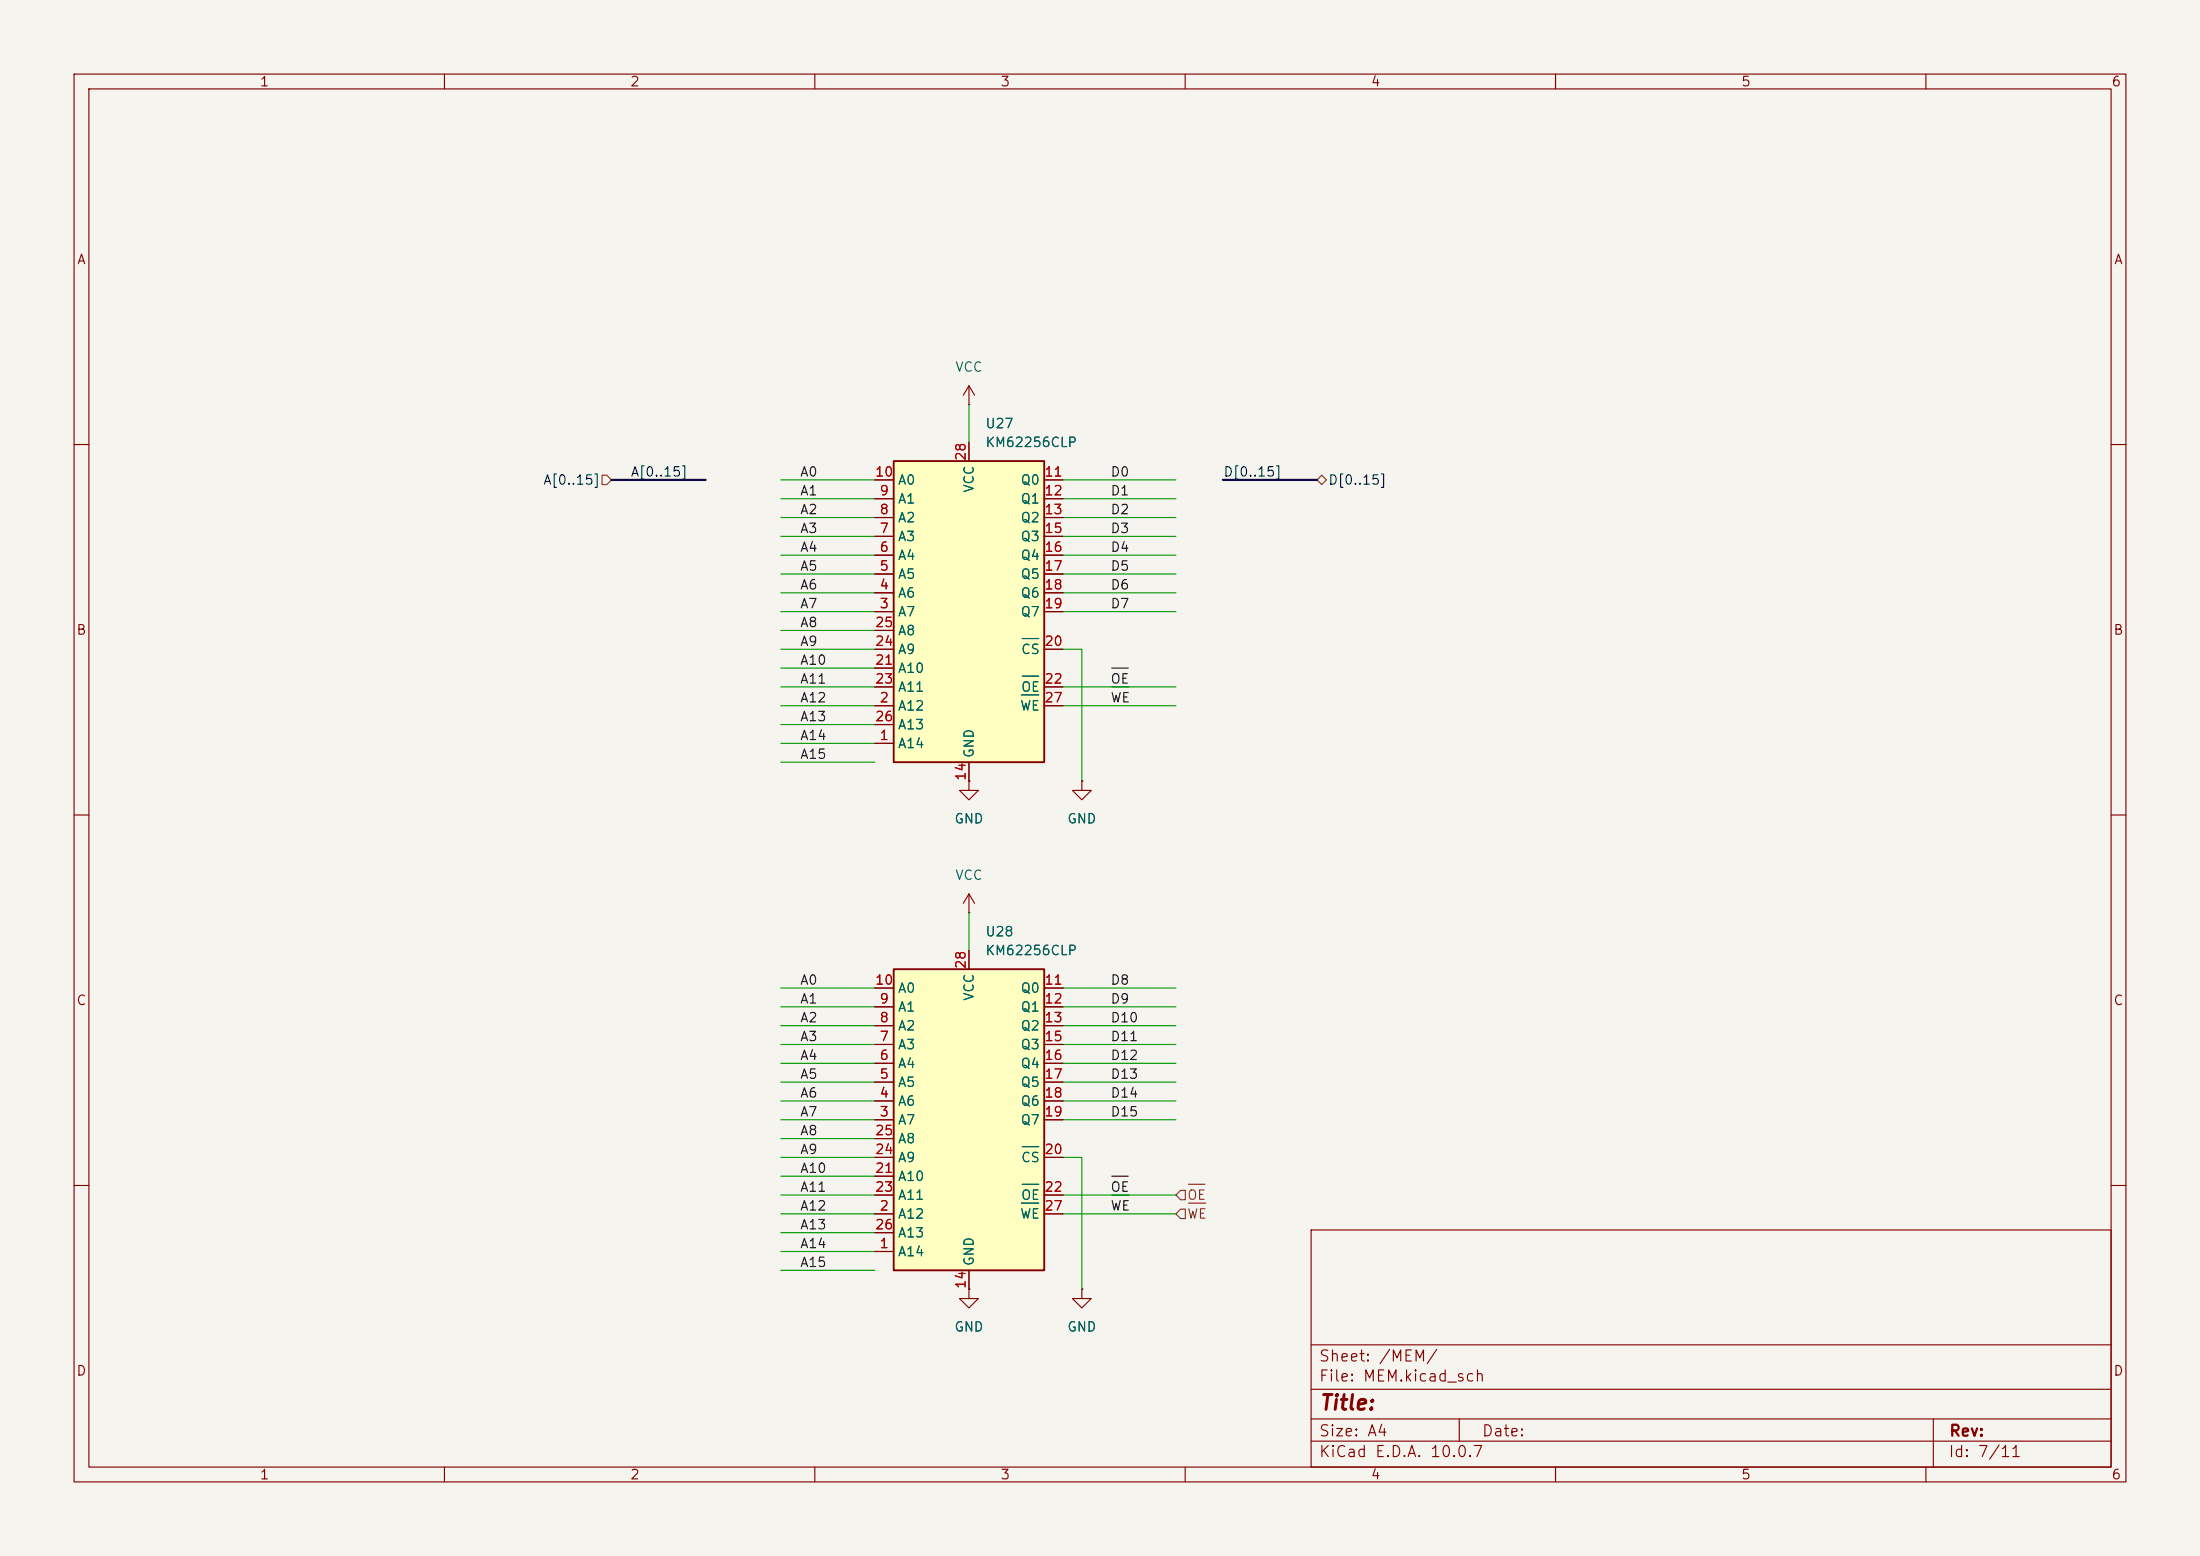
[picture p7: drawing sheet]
(kicad_sch
 (version 20260306)
 (generator "eeschema")
 (generator_version "10.0")
 (paper "A4")
 (lib_symbols
  (symbol "Memory_RAM:KM62256CLP" (exclude_from_sim no) (in_bom yes) (on_board yes)
   (in_pos_files yes)
   (duplicate_pin_numbers_are_jumpers no)
   (property "Reference" "U" (at -10.16 20.955 0) (show_name no) (do_not_autoplace no) (effects (font (size 1.27 1.27)) (justify left bottom)))
   (property "Value" "KM62256CLP" (at 2.54 20.955 0) (show_name no) (do_not_autoplace no) (effects (font (size 1.27 1.27)) (justify left bottom)))
   (property "Footprint" "Package_DIP:DIP-28_W15.24mm" (at 0 -2.54 0) (show_name no) (do_not_autoplace no) (hide yes) (effects (font (size 1.27 1.27))))
   (property "Datasheet" "https://www.futurlec.com/Datasheet/Memory/62256.pdf" (at 0 -2.54 0) (show_name no) (do_not_autoplace no) (hide yes) (effects (font (size 1.27 1.27))))
   (property "Description" "32Kx8 bit Low Power CMOS Static RAM, 55/70ns, DIP-28" (at 0 0 0) (show_name no) (do_not_autoplace no) (hide yes) (effects (font (size 1.27 1.27))))
   (symbol "KM62256CLP_0_0"
    (pin power_in line (at 0 -22.86 90) (length 2.54) (name "GND" (effects (font (size 1.27 1.27)))) (number "14" (effects (font (size 1.27 1.27)))))
    (pin power_in line (at 0 22.86 270) (length 2.54) (name "VCC" (effects (font (size 1.27 1.27)))) (number "28" (effects (font (size 1.27 1.27))))))
   (symbol "KM62256CLP_0_1"
    (rectangle (start -10.16 20.32) (end 10.16 -20.32) (stroke (width 0.254) (type default)) (fill (type background))))
   (symbol "KM62256CLP_1_1"
    (pin input line (at -12.7 -17.78 0) (length 2.54) (name "A14" (effects (font (size 1.27 1.27)))) (number "1" (effects (font (size 1.27 1.27)))))
    (pin input line (at -12.7 -12.7 0) (length 2.54) (name "A12" (effects (font (size 1.27 1.27)))) (number "2" (effects (font (size 1.27 1.27)))))
    (pin input line (at -12.7 0 0) (length 2.54) (name "A7" (effects (font (size 1.27 1.27)))) (number "3" (effects (font (size 1.27 1.27)))))
    (pin input line (at -12.7 2.54 0) (length 2.54) (name "A6" (effects (font (size 1.27 1.27)))) (number "4" (effects (font (size 1.27 1.27)))))
    (pin input line (at -12.7 5.08 0) (length 2.54) (name "A5" (effects (font (size 1.27 1.27)))) (number "5" (effects (font (size 1.27 1.27)))))
    (pin input line (at -12.7 7.62 0) (length 2.54) (name "A4" (effects (font (size 1.27 1.27)))) (number "6" (effects (font (size 1.27 1.27)))))
    (pin input line (at -12.7 10.16 0) (length 2.54) (name "A3" (effects (font (size 1.27 1.27)))) (number "7" (effects (font (size 1.27 1.27)))))
    (pin input line (at -12.7 12.7 0) (length 2.54) (name "A2" (effects (font (size 1.27 1.27)))) (number "8" (effects (font (size 1.27 1.27)))))
    (pin input line (at -12.7 15.24 0) (length 2.54) (name "A1" (effects (font (size 1.27 1.27)))) (number "9" (effects (font (size 1.27 1.27)))))
    (pin input line (at -12.7 17.78 0) (length 2.54) (name "A0" (effects (font (size 1.27 1.27)))) (number "10" (effects (font (size 1.27 1.27)))))
    (pin tri_state line (at 12.7 17.78 180) (length 2.54) (name "Q0" (effects (font (size 1.27 1.27)))) (number "11" (effects (font (size 1.27 1.27)))))
    (pin tri_state line (at 12.7 15.24 180) (length 2.54) (name "Q1" (effects (font (size 1.27 1.27)))) (number "12" (effects (font (size 1.27 1.27)))))
    (pin tri_state line (at 12.7 12.7 180) (length 2.54) (name "Q2" (effects (font (size 1.27 1.27)))) (number "13" (effects (font (size 1.27 1.27)))))
    (pin tri_state line (at 12.7 10.16 180) (length 2.54) (name "Q3" (effects (font (size 1.27 1.27)))) (number "15" (effects (font (size 1.27 1.27)))))
    (pin tri_state line (at 12.7 7.62 180) (length 2.54) (name "Q4" (effects (font (size 1.27 1.27)))) (number "16" (effects (font (size 1.27 1.27)))))
    (pin tri_state line (at 12.7 5.08 180) (length 2.54) (name "Q5" (effects (font (size 1.27 1.27)))) (number "17" (effects (font (size 1.27 1.27)))))
    (pin tri_state line (at 12.7 2.54 180) (length 2.54) (name "Q6" (effects (font (size 1.27 1.27)))) (number "18" (effects (font (size 1.27 1.27)))))
    (pin tri_state line (at 12.7 0 180) (length 2.54) (name "Q7" (effects (font (size 1.27 1.27)))) (number "19" (effects (font (size 1.27 1.27)))))
    (pin input line (at 12.7 -5.08 180) (length 2.54) (name "~{CS}" (effects (font (size 1.27 1.27)))) (number "20" (effects (font (size 1.27 1.27)))))
    (pin input line (at -12.7 -7.62 0) (length 2.54) (name "A10" (effects (font (size 1.27 1.27)))) (number "21" (effects (font (size 1.27 1.27)))))
    (pin input line (at 12.7 -10.16 180) (length 2.54) (name "~{OE}" (effects (font (size 1.27 1.27)))) (number "22" (effects (font (size 1.27 1.27)))))
    (pin input line (at -12.7 -10.16 0) (length 2.54) (name "A11" (effects (font (size 1.27 1.27)))) (number "23" (effects (font (size 1.27 1.27)))))
    (pin input line (at -12.7 -5.08 0) (length 2.54) (name "A9" (effects (font (size 1.27 1.27)))) (number "24" (effects (font (size 1.27 1.27)))))
    (pin input line (at -12.7 -2.54 0) (length 2.54) (name "A8" (effects (font (size 1.27 1.27)))) (number "25" (effects (font (size 1.27 1.27)))))
    (pin input line (at -12.7 -15.24 0) (length 2.54) (name "A13" (effects (font (size 1.27 1.27)))) (number "26" (effects (font (size 1.27 1.27)))))
    (pin input line (at 12.7 -12.7 180) (length 2.54) (name "~{WE}" (effects (font (size 1.27 1.27)))) (number "27" (effects (font (size 1.27 1.27))))))
   (embedded_fonts no))
  (symbol "power:GND"
   (power global)
   (pin_numbers (hide yes))
   (pin_names
    (offset 0) (hide yes)) (exclude_from_sim no) (in_bom yes) (on_board yes)
   (in_pos_files yes)
   (duplicate_pin_numbers_are_jumpers no)
   (property "Reference" "#PWR" (at 0 -6.35 0) (show_name no) (do_not_autoplace no) (hide yes) (effects (font (size 1.27 1.27))))
   (property "Value" "GND" (at 0 -3.81 0) (show_name no) (do_not_autoplace no) (effects (font (size 1.27 1.27))))
   (property "Footprint" "" (at 0 0 0) (show_name no) (do_not_autoplace no) (hide yes) (effects (font (size 1.27 1.27))))
   (property "Datasheet" "" (at 0 0 0) (show_name no) (do_not_autoplace no) (hide yes) (effects (font (size 1.27 1.27))))
   (property "Description" "Power symbol creates a global label with name \"GND\" , ground" (at 0 0 0) (show_name no) (do_not_autoplace no) (hide yes) (effects (font (size 1.27 1.27))))
   (symbol "GND_0_1"
    (polyline (pts (xy 0 0) (xy 0 -1.27) (xy 1.27 -1.27) (xy 0 -2.54) (xy -1.27 -1.27) (xy 0 -1.27)) (stroke (width 0) (type default)) (fill (type none))))
   (symbol "GND_1_1"
    (pin power_in line (at 0 0 270) (length 0) (name "" (effects (font (size 1.27 1.27)))) (number "1" (effects (font (size 1.27 1.27))))))
   (embedded_fonts no))
  (symbol "power:VCC"
   (power global)
   (pin_numbers (hide yes))
   (pin_names
    (offset 0) (hide yes)) (exclude_from_sim no) (in_bom yes) (on_board yes)
   (in_pos_files yes)
   (duplicate_pin_numbers_are_jumpers no)
   (property "Reference" "#PWR" (at 0 -3.81 0) (show_name no) (do_not_autoplace no) (hide yes) (effects (font (size 1.27 1.27))))
   (property "Value" "VCC" (at 0 3.556 0) (show_name no) (do_not_autoplace no) (effects (font (size 1.27 1.27))))
   (property "Footprint" "" (at 0 0 0) (show_name no) (do_not_autoplace no) (hide yes) (effects (font (size 1.27 1.27))))
   (property "Datasheet" "" (at 0 0 0) (show_name no) (do_not_autoplace no) (hide yes) (effects (font (size 1.27 1.27))))
   (property "Description" "Power symbol creates a global label with name \"VCC\"" (at 0 0 0) (show_name no) (do_not_autoplace no) (hide yes) (effects (font (size 1.27 1.27))))
   (symbol "VCC_0_1"
    (polyline (pts (xy -0.762 1.27) (xy 0 2.54)) (stroke (width 0) (type default)) (fill (type none)))
    (polyline (pts (xy 0 2.54) (xy 0.762 1.27)) (stroke (width 0) (type default)) (fill (type none)))
    (polyline (pts (xy 0 0) (xy 0 2.54)) (stroke (width 0) (type default)) (fill (type none))))
   (symbol "VCC_1_1"
    (pin power_in line (at 0 0 90) (length 0) (name "" (effects (font (size 1.27 1.27)))) (number "1" (effects (font (size 1.27 1.27))))))
   (embedded_fonts no)))
 (wire
  (pts (xy 105.41 87.63) (xy 118.11 87.63))
  (stroke (width 0) (type default)))
 (wire
  (pts (xy 105.41 161.29) (xy 118.11 161.29))
  (stroke (width 0) (type default)))
 (wire
  (pts (xy 105.41 74.93) (xy 118.11 74.93))
  (stroke (width 0) (type default)))
 (wire
  (pts (xy 143.51 95.25) (xy 158.75 95.25))
  (stroke (width 0) (type default)))
 (wire
  (pts (xy 105.41 158.75) (xy 118.11 158.75))
  (stroke (width 0) (type default)))
 (wire
  (pts (xy 143.51 148.59) (xy 158.75 148.59))
  (stroke (width 0) (type default)))
 (wire
  (pts (xy 105.41 163.83) (xy 118.11 163.83))
  (stroke (width 0) (type default)))
 (wire
  (pts (xy 143.51 151.13) (xy 158.75 151.13))
  (stroke (width 0) (type default)))
 (wire
  (pts (xy 146.05 87.63) (xy 146.05 105.41))
  (stroke (width 0) (type default)))
 (wire
  (pts (xy 105.41 140.97) (xy 118.11 140.97))
  (stroke (width 0) (type default)))
 (wire
  (pts (xy 105.41 146.05) (xy 118.11 146.05))
  (stroke (width 0) (type default)))
 (wire
  (pts (xy 130.81 54.61) (xy 130.81 59.69))
  (stroke (width 0) (type default)))
 (wire
  (pts (xy 105.41 156.21) (xy 118.11 156.21))
  (stroke (width 0) (type default)))
 (wire
  (pts (xy 105.41 133.35) (xy 118.11 133.35))
  (stroke (width 0) (type default)))
 (wire
  (pts (xy 105.41 166.37) (xy 118.11 166.37))
  (stroke (width 0) (type default)))
 (wire
  (pts (xy 143.51 135.89) (xy 158.75 135.89))
  (stroke (width 0) (type default)))
 (bus
  (pts (xy 82.55 64.77) (xy 95.25 64.77))
  (stroke (width 0) (type default)))
 (wire
  (pts (xy 105.41 135.89) (xy 118.11 135.89))
  (stroke (width 0) (type default)))
 (wire
  (pts (xy 105.41 80.01) (xy 118.11 80.01))
  (stroke (width 0) (type default)))
 (wire
  (pts (xy 105.41 64.77) (xy 118.11 64.77))
  (stroke (width 0) (type default)))
 (wire
  (pts (xy 105.41 77.47) (xy 118.11 77.47))
  (stroke (width 0) (type default)))
 (wire
  (pts (xy 143.51 133.35) (xy 158.75 133.35))
  (stroke (width 0) (type default)))
 (wire
  (pts (xy 143.51 163.83) (xy 158.75 163.83))
  (stroke (width 0) (type default)))
 (wire
  (pts (xy 143.51 161.29) (xy 158.75 161.29))
  (stroke (width 0) (type default)))
 (wire
  (pts (xy 143.51 92.71) (xy 158.75 92.71))
  (stroke (width 0) (type default)))
 (wire
  (pts (xy 105.41 67.31) (xy 118.11 67.31))
  (stroke (width 0) (type default)))
 (wire
  (pts (xy 143.51 67.31) (xy 158.75 67.31))
  (stroke (width 0) (type default)))
 (wire
  (pts (xy 143.51 77.47) (xy 158.75 77.47))
  (stroke (width 0) (type default)))
 (wire
  (pts (xy 143.51 143.51) (xy 158.75 143.51))
  (stroke (width 0) (type default)))
 (wire
  (pts (xy 105.41 95.25) (xy 118.11 95.25))
  (stroke (width 0) (type default)))
 (wire
  (pts (xy 143.51 80.01) (xy 158.75 80.01))
  (stroke (width 0) (type default)))
 (wire
  (pts (xy 143.51 64.77) (xy 158.75 64.77))
  (stroke (width 0) (type default)))
 (wire
  (pts (xy 143.51 72.39) (xy 158.75 72.39))
  (stroke (width 0) (type default)))
 (wire
  (pts (xy 105.41 102.87) (xy 118.11 102.87))
  (stroke (width 0) (type default)))
 (wire
  (pts (xy 130.81 123.19) (xy 130.81 128.27))
  (stroke (width 0) (type default)))
 (wire
  (pts (xy 105.41 85.09) (xy 118.11 85.09))
  (stroke (width 0) (type default)))
 (wire
  (pts (xy 143.51 69.85) (xy 158.75 69.85))
  (stroke (width 0) (type default)))
 (wire
  (pts (xy 105.41 90.17) (xy 118.11 90.17))
  (stroke (width 0) (type default)))
 (wire
  (pts (xy 105.41 153.67) (xy 118.11 153.67))
  (stroke (width 0) (type default)))
 (wire
  (pts (xy 105.41 138.43) (xy 118.11 138.43))
  (stroke (width 0) (type default)))
 (wire
  (pts (xy 143.51 87.63) (xy 146.05 87.63))
  (stroke (width 0) (type default)))
 (wire
  (pts (xy 105.41 171.45) (xy 118.11 171.45))
  (stroke (width 0) (type default)))
 (wire
  (pts (xy 143.51 138.43) (xy 158.75 138.43))
  (stroke (width 0) (type default)))
 (wire
  (pts (xy 143.51 156.21) (xy 146.05 156.21))
  (stroke (width 0) (type default)))
 (wire
  (pts (xy 105.41 92.71) (xy 118.11 92.71))
  (stroke (width 0) (type default)))
 (wire
  (pts (xy 105.41 143.51) (xy 118.11 143.51))
  (stroke (width 0) (type default)))
 (wire
  (pts (xy 143.51 82.55) (xy 158.75 82.55))
  (stroke (width 0) (type default)))
 (wire
  (pts (xy 105.41 151.13) (xy 118.11 151.13))
  (stroke (width 0) (type default)))
 (wire
  (pts (xy 105.41 148.59) (xy 118.11 148.59))
  (stroke (width 0) (type default)))
 (wire
  (pts (xy 105.41 97.79) (xy 118.11 97.79))
  (stroke (width 0) (type default)))
 (wire
  (pts (xy 143.51 146.05) (xy 158.75 146.05))
  (stroke (width 0) (type default)))
 (wire
  (pts (xy 143.51 74.93) (xy 158.75 74.93))
  (stroke (width 0) (type default)))
 (wire
  (pts (xy 105.41 82.55) (xy 118.11 82.55))
  (stroke (width 0) (type default)))
 (wire
  (pts (xy 105.41 72.39) (xy 118.11 72.39))
  (stroke (width 0) (type default)))
 (wire
  (pts (xy 105.41 168.91) (xy 118.11 168.91))
  (stroke (width 0) (type default)))
 (bus
  (pts (xy 165.1 64.77) (xy 177.8 64.77))
  (stroke (width 0) (type default)))
 (wire
  (pts (xy 105.41 100.33) (xy 118.11 100.33))
  (stroke (width 0) (type default)))
 (wire
  (pts (xy 146.05 156.21) (xy 146.05 173.99))
  (stroke (width 0) (type default)))
 (wire
  (pts (xy 105.41 69.85) (xy 118.11 69.85))
  (stroke (width 0) (type default)))
 (wire
  (pts (xy 143.51 140.97) (xy 158.75 140.97))
  (stroke (width 0) (type default)))
 (label "A6"
  (at 107.95 148.59 0)
  (effects (font (size 1.27 1.27)) (justify left bottom)))
 (label "A12"
  (at 107.95 95.25 0)
  (effects (font (size 1.27 1.27)) (justify left bottom)))
 (label "A0"
  (at 107.95 64.77 0)
  (effects (font (size 1.27 1.27)) (justify left bottom)))
 (label "D4"
  (at 149.86 74.93 0)
  (effects (font (size 1.27 1.27)) (justify left bottom)))
 (label "A1"
  (at 107.95 135.89 0)
  (effects (font (size 1.27 1.27)) (justify left bottom)))
 (label "D14"
  (at 149.86 148.59 0)
  (effects (font (size 1.27 1.27)) (justify left bottom)))
 (label "A3"
  (at 107.95 72.39 0)
  (effects (font (size 1.27 1.27)) (justify left bottom)))
 (label "D12"
  (at 149.86 143.51 0)
  (effects (font (size 1.27 1.27)) (justify left bottom)))
 (label "A[0..15]"
  (at 85.09 64.77 0)
  (effects (font (size 1.27 1.27)) (justify left bottom)))
 (label "A5"
  (at 107.95 77.47 0)
  (effects (font (size 1.27 1.27)) (justify left bottom)))
 (label "~{WE}"
  (at 149.86 163.83 0)
  (effects (font (size 1.27 1.27)) (justify left bottom)))
 (label "D11"
  (at 149.86 140.97 0)
  (effects (font (size 1.27 1.27)) (justify left bottom)))
 (label "A6"
  (at 107.95 80.01 0)
  (effects (font (size 1.27 1.27)) (justify left bottom)))
 (label "A2"
  (at 107.95 69.85 0)
  (effects (font (size 1.27 1.27)) (justify left bottom)))
 (label "D13"
  (at 149.86 146.05 0)
  (effects (font (size 1.27 1.27)) (justify left bottom)))
 (label "A0"
  (at 107.95 133.35 0)
  (effects (font (size 1.27 1.27)) (justify left bottom)))
 (label "D7"
  (at 149.86 82.55 0)
  (effects (font (size 1.27 1.27)) (justify left bottom)))
 (label "D[0..15]"
  (at 165.1 64.77 0)
  (effects (font (size 1.27 1.27)) (justify left bottom)))
 (label "A3"
  (at 107.95 140.97 0)
  (effects (font (size 1.27 1.27)) (justify left bottom)))
 (label "A2"
  (at 107.95 138.43 0)
  (effects (font (size 1.27 1.27)) (justify left bottom)))
 (label "~{OE}"
  (at 149.86 92.71 0)
  (effects (font (size 1.27 1.27)) (justify left bottom)))
 (label "A4"
  (at 107.95 143.51 0)
  (effects (font (size 1.27 1.27)) (justify left bottom)))
 (label "A14"
  (at 107.95 100.33 0)
  (effects (font (size 1.27 1.27)) (justify left bottom)))
 (label "D9"
  (at 149.86 135.89 0)
  (effects (font (size 1.27 1.27)) (justify left bottom)))
 (label "D0"
  (at 149.86 64.77 0)
  (effects (font (size 1.27 1.27)) (justify left bottom)))
 (label "A13"
  (at 107.95 97.79 0)
  (effects (font (size 1.27 1.27)) (justify left bottom)))
 (label "D15"
  (at 149.86 151.13 0)
  (effects (font (size 1.27 1.27)) (justify left bottom)))
 (label "D3"
  (at 149.86 72.39 0)
  (effects (font (size 1.27 1.27)) (justify left bottom)))
 (label "A9"
  (at 107.95 87.63 0)
  (effects (font (size 1.27 1.27)) (justify left bottom)))
 (label "A8"
  (at 107.95 85.09 0)
  (effects (font (size 1.27 1.27)) (justify left bottom)))
 (label "A11"
  (at 107.95 161.29 0)
  (effects (font (size 1.27 1.27)) (justify left bottom)))
 (label "D6"
  (at 149.86 80.01 0)
  (effects (font (size 1.27 1.27)) (justify left bottom)))
 (label "A10"
  (at 107.95 158.75 0)
  (effects (font (size 1.27 1.27)) (justify left bottom)))
 (label "D2"
  (at 149.86 69.85 0)
  (effects (font (size 1.27 1.27)) (justify left bottom)))
 (label "~{WE}"
  (at 149.86 95.25 0)
  (effects (font (size 1.27 1.27)) (justify left bottom)))
 (label "D1"
  (at 149.86 67.31 0)
  (effects (font (size 1.27 1.27)) (justify left bottom)))
 (label "A10"
  (at 107.95 90.17 0)
  (effects (font (size 1.27 1.27)) (justify left bottom)))
 (label "A14"
  (at 107.95 168.91 0)
  (effects (font (size 1.27 1.27)) (justify left bottom)))
 (label "A11"
  (at 107.95 92.71 0)
  (effects (font (size 1.27 1.27)) (justify left bottom)))
 (label "A7"
  (at 107.95 151.13 0)
  (effects (font (size 1.27 1.27)) (justify left bottom)))
 (label "A5"
  (at 107.95 146.05 0)
  (effects (font (size 1.27 1.27)) (justify left bottom)))
 (label "~{OE}"
  (at 149.86 161.29 0)
  (effects (font (size 1.27 1.27)) (justify left bottom)))
 (label "D8"
  (at 149.86 133.35 0)
  (effects (font (size 1.27 1.27)) (justify left bottom)))
 (label "A4"
  (at 107.95 74.93 0)
  (effects (font (size 1.27 1.27)) (justify left bottom)))
 (label "D10"
  (at 149.86 138.43 0)
  (effects (font (size 1.27 1.27)) (justify left bottom)))
 (label "A15"
  (at 107.95 102.87 0)
  (effects (font (size 1.27 1.27)) (justify left bottom)))
 (label "A15"
  (at 107.95 171.45 0)
  (effects (font (size 1.27 1.27)) (justify left bottom)))
 (label "A7"
  (at 107.95 82.55 0)
  (effects (font (size 1.27 1.27)) (justify left bottom)))
 (label "A9"
  (at 107.95 156.21 0)
  (effects (font (size 1.27 1.27)) (justify left bottom)))
 (label "A13"
  (at 107.95 166.37 0)
  (effects (font (size 1.27 1.27)) (justify left bottom)))
 (label "A12"
  (at 107.95 163.83 0)
  (effects (font (size 1.27 1.27)) (justify left bottom)))
 (label "A8"
  (at 107.95 153.67 0)
  (effects (font (size 1.27 1.27)) (justify left bottom)))
 (label "A1"
  (at 107.95 67.31 0)
  (effects (font (size 1.27 1.27)) (justify left bottom)))
 (label "D5"
  (at 149.86 77.47 0)
  (effects (font (size 1.27 1.27)) (justify left bottom)))
 (hierarchical_label "A[0..15]"
  (shape input)
  (at 82.55 64.77 180)
  (effects (font (size 1.27 1.27)) (justify right)))
 (hierarchical_label "~{WE}"
  (shape input)
  (at 158.75 163.83 0)
  (effects (font (size 1.27 1.27)) (justify left)))
 (hierarchical_label "D[0..15]"
  (shape bidirectional)
  (at 177.8 64.77 0)
  (effects (font (size 1.27 1.27)) (justify left)))
 (hierarchical_label "~{OE}"
  (shape input)
  (at 158.75 161.29 0)
  (effects (font (size 1.27 1.27)) (justify left)))
 (symbol
  (lib_id "Memory_RAM:KM62256CLP")
  (at 130.81 151.13 0)
  (unit 1)
  (body_style 1)
  (exclude_from_sim no)
  (in_bom yes)
  (on_board yes)
  (in_pos_files yes)
  (dnp no)
  (fields_autoplaced yes)
  (property "Reference" "U28" (at 132.9533 125.73 0) (show_name no) (do_not_autoplace no) (effects (font (size 1.27 1.27)) (justify left)))
  (property "Value" "KM62256CLP" (at 132.9533 128.27 0) (show_name no) (do_not_autoplace no) (effects (font (size 1.27 1.27)) (justify left)))
  (property "Footprint" "Package_DIP:DIP-28_W15.24mm" (at 130.81 153.67 0) (hide yes) (show_name no) (do_not_autoplace no) (effects (font (size 1.27 1.27))))
  (property "Datasheet" "https://www.futurlec.com/Datasheet/Memory/62256.pdf" (at 130.81 153.67 0) (hide yes) (show_name no) (do_not_autoplace no) (effects (font (size 1.27 1.27))))
  (property "Description" "32Kx8 bit Low Power CMOS Static RAM, 55/70ns, DIP-28" (at 130.81 151.13 0) (hide yes) (show_name no) (do_not_autoplace no) (effects (font (size 1.27 1.27))))
  (pin "2")
  (pin "1")
  (pin "27")
  (pin "11")
  (pin "12")
  (pin "22")
  (pin "24")
  (pin "21")
  (pin "13")
  (pin "3")
  (pin "9")
  (pin "18")
  (pin "26")
  (pin "7")
  (pin "20")
  (pin "10")
  (pin "25")
  (pin "14")
  (pin "28")
  (pin "5")
  (pin "19")
  (pin "23")
  (pin "4")
  (pin "16")
  (pin "8")
  (pin "17")
  (pin "6")
  (pin "15"))
 (symbol
  (lib_id "power:VCC")
  (at 130.81 123.19 0)
  (unit 1)
  (body_style 1)
  (exclude_from_sim no)
  (in_bom yes)
  (on_board yes)
  (in_pos_files yes)
  (dnp no)
  (fields_autoplaced yes)
  (property "Reference" "#PWR053" (at 130.81 127 0) (hide yes) (show_name no) (do_not_autoplace no) (effects (font (size 1.27 1.27))))
  (property "Value" "VCC" (at 130.81 118.11 0) (show_name no) (do_not_autoplace no) (effects (font (size 1.27 1.27))))
  (property "Footprint" "" (at 130.81 123.19 0) (hide yes) (show_name no) (do_not_autoplace no) (effects (font (size 1.27 1.27))))
  (property "Datasheet" "" (at 130.81 123.19 0) (hide yes) (show_name no) (do_not_autoplace no) (effects (font (size 1.27 1.27))))
  (property "Description" "Power symbol creates a global label with name \"VCC\"" (at 130.81 123.19 0) (hide yes) (show_name no) (do_not_autoplace no) (effects (font (size 1.27 1.27))))
  (pin "1"))
 (symbol
  (lib_id "power:GND")
  (at 130.81 105.41 0)
  (unit 1)
  (body_style 1)
  (exclude_from_sim no)
  (in_bom yes)
  (on_board yes)
  (in_pos_files yes)
  (dnp no)
  (fields_autoplaced yes)
  (property "Reference" "#PWR050" (at 130.81 111.76 0) (hide yes) (show_name no) (do_not_autoplace no) (effects (font (size 1.27 1.27))))
  (property "Value" "GND" (at 130.81 110.49 0) (show_name no) (do_not_autoplace no) (effects (font (size 1.27 1.27))))
  (property "Footprint" "" (at 130.81 105.41 0) (hide yes) (show_name no) (do_not_autoplace no) (effects (font (size 1.27 1.27))))
  (property "Datasheet" "" (at 130.81 105.41 0) (hide yes) (show_name no) (do_not_autoplace no) (effects (font (size 1.27 1.27))))
  (property "Description" "Power symbol creates a global label with name \"GND\" , ground" (at 130.81 105.41 0) (hide yes) (show_name no) (do_not_autoplace no) (effects (font (size 1.27 1.27))))
  (pin "1"))
 (symbol
  (lib_id "power:GND")
  (at 146.05 173.99 0)
  (unit 1)
  (body_style 1)
  (exclude_from_sim no)
  (in_bom yes)
  (on_board yes)
  (in_pos_files yes)
  (dnp no)
  (fields_autoplaced yes)
  (property "Reference" "#PWR055" (at 146.05 180.34 0) (hide yes) (show_name no) (do_not_autoplace no) (effects (font (size 1.27 1.27))))
  (property "Value" "GND" (at 146.05 179.07 0) (show_name no) (do_not_autoplace no) (effects (font (size 1.27 1.27))))
  (property "Footprint" "" (at 146.05 173.99 0) (hide yes) (show_name no) (do_not_autoplace no) (effects (font (size 1.27 1.27))))
  (property "Datasheet" "" (at 146.05 173.99 0) (hide yes) (show_name no) (do_not_autoplace no) (effects (font (size 1.27 1.27))))
  (property "Description" "Power symbol creates a global label with name \"GND\" , ground" (at 146.05 173.99 0) (hide yes) (show_name no) (do_not_autoplace no) (effects (font (size 1.27 1.27))))
  (pin "1"))
 (symbol
  (lib_id "power:VCC")
  (at 130.81 54.61 0)
  (unit 1)
  (body_style 1)
  (exclude_from_sim no)
  (in_bom yes)
  (on_board yes)
  (in_pos_files yes)
  (dnp no)
  (fields_autoplaced yes)
  (property "Reference" "#PWR052" (at 130.81 58.42 0) (hide yes) (show_name no) (do_not_autoplace no) (effects (font (size 1.27 1.27))))
  (property "Value" "VCC" (at 130.81 49.53 0) (show_name no) (do_not_autoplace no) (effects (font (size 1.27 1.27))))
  (property "Footprint" "" (at 130.81 54.61 0) (hide yes) (show_name no) (do_not_autoplace no) (effects (font (size 1.27 1.27))))
  (property "Datasheet" "" (at 130.81 54.61 0) (hide yes) (show_name no) (do_not_autoplace no) (effects (font (size 1.27 1.27))))
  (property "Description" "Power symbol creates a global label with name \"VCC\"" (at 130.81 54.61 0) (hide yes) (show_name no) (do_not_autoplace no) (effects (font (size 1.27 1.27))))
  (pin "1"))
 (symbol
  (lib_id "power:GND")
  (at 130.81 173.99 0)
  (unit 1)
  (body_style 1)
  (exclude_from_sim no)
  (in_bom yes)
  (on_board yes)
  (in_pos_files yes)
  (dnp no)
  (fields_autoplaced yes)
  (property "Reference" "#PWR054" (at 130.81 180.34 0) (hide yes) (show_name no) (do_not_autoplace no) (effects (font (size 1.27 1.27))))
  (property "Value" "GND" (at 130.81 179.07 0) (show_name no) (do_not_autoplace no) (effects (font (size 1.27 1.27))))
  (property "Footprint" "" (at 130.81 173.99 0) (hide yes) (show_name no) (do_not_autoplace no) (effects (font (size 1.27 1.27))))
  (property "Datasheet" "" (at 130.81 173.99 0) (hide yes) (show_name no) (do_not_autoplace no) (effects (font (size 1.27 1.27))))
  (property "Description" "Power symbol creates a global label with name \"GND\" , ground" (at 130.81 173.99 0) (hide yes) (show_name no) (do_not_autoplace no) (effects (font (size 1.27 1.27))))
  (pin "1"))
 (symbol
  (lib_id "Memory_RAM:KM62256CLP")
  (at 130.81 82.55 0)
  (unit 1)
  (body_style 1)
  (exclude_from_sim no)
  (in_bom yes)
  (on_board yes)
  (in_pos_files yes)
  (dnp no)
  (fields_autoplaced yes)
  (property "Reference" "U27" (at 132.9533 57.15 0) (show_name no) (do_not_autoplace no) (effects (font (size 1.27 1.27)) (justify left)))
  (property "Value" "KM62256CLP" (at 132.9533 59.69 0) (show_name no) (do_not_autoplace no) (effects (font (size 1.27 1.27)) (justify left)))
  (property "Footprint" "Package_DIP:DIP-28_W15.24mm" (at 130.81 85.09 0) (hide yes) (show_name no) (do_not_autoplace no) (effects (font (size 1.27 1.27))))
  (property "Datasheet" "https://www.futurlec.com/Datasheet/Memory/62256.pdf" (at 130.81 85.09 0) (hide yes) (show_name no) (do_not_autoplace no) (effects (font (size 1.27 1.27))))
  (property "Description" "32Kx8 bit Low Power CMOS Static RAM, 55/70ns, DIP-28" (at 130.81 82.55 0) (hide yes) (show_name no) (do_not_autoplace no) (effects (font (size 1.27 1.27))))
  (pin "2")
  (pin "1")
  (pin "27")
  (pin "11")
  (pin "12")
  (pin "22")
  (pin "24")
  (pin "21")
  (pin "13")
  (pin "3")
  (pin "9")
  (pin "18")
  (pin "26")
  (pin "7")
  (pin "20")
  (pin "10")
  (pin "25")
  (pin "14")
  (pin "28")
  (pin "5")
  (pin "19")
  (pin "23")
  (pin "4")
  (pin "16")
  (pin "8")
  (pin "17")
  (pin "6")
  (pin "15"))
 (symbol
  (lib_id "power:GND")
  (at 146.05 105.41 0)
  (unit 1)
  (body_style 1)
  (exclude_from_sim no)
  (in_bom yes)
  (on_board yes)
  (in_pos_files yes)
  (dnp no)
  (fields_autoplaced yes)
  (property "Reference" "#PWR051" (at 146.05 111.76 0) (hide yes) (show_name no) (do_not_autoplace no) (effects (font (size 1.27 1.27))))
  (property "Value" "GND" (at 146.05 110.49 0) (show_name no) (do_not_autoplace no) (effects (font (size 1.27 1.27))))
  (property "Footprint" "" (at 146.05 105.41 0) (hide yes) (show_name no) (do_not_autoplace no) (effects (font (size 1.27 1.27))))
  (property "Datasheet" "" (at 146.05 105.41 0) (hide yes) (show_name no) (do_not_autoplace no) (effects (font (size 1.27 1.27))))
  (property "Description" "Power symbol creates a global label with name \"GND\" , ground" (at 146.05 105.41 0) (hide yes) (show_name no) (do_not_autoplace no) (effects (font (size 1.27 1.27))))
  (pin "1")))
